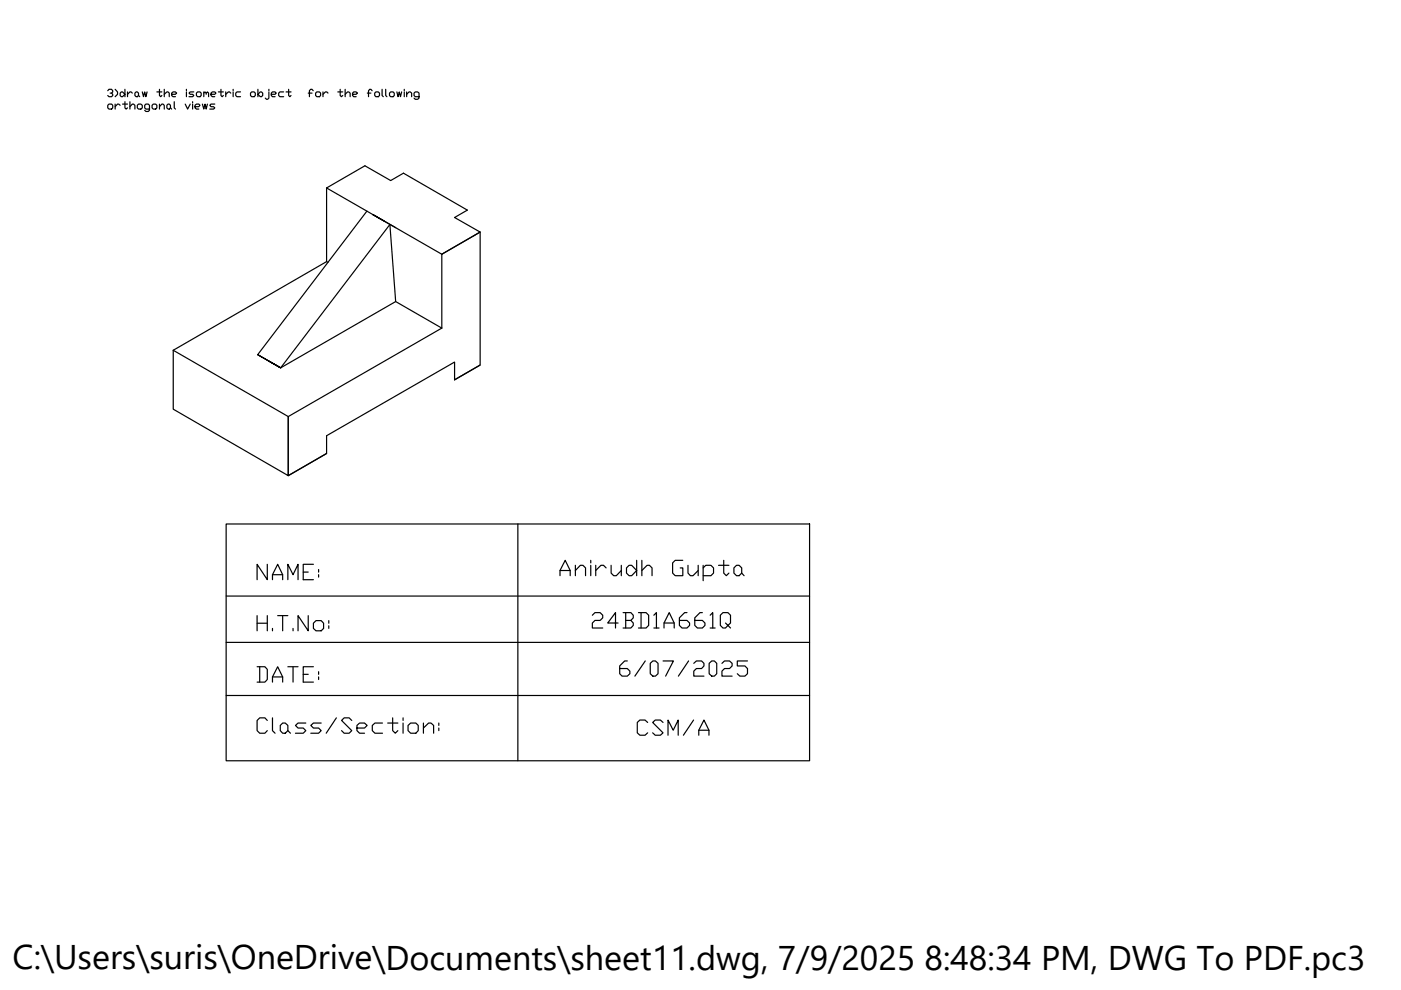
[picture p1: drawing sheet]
<svg xmlns="http://www.w3.org/2000/svg" width="297mm" height="210mm" viewBox="0 0 297 210" stroke-linecap="round" stroke-linejoin="round" font-family="sans-serif">
<!-- layer: 0 -->
<g fill="none" stroke="#000" stroke-width=".25">
<path d="M22.8 19.2l.3-.3h.6l.2 .3v.3l-.2 .2h-.3M23.7 19.7l.2 .3v.2l-.2 .3h-.6l-.3-.3M24.4 18.9l.5 .6v.5l-.5 .5M25.5 19.7l.2-.2h.3l.5 .5-.5 .5h-.3l-.2-.3zM26.5 18.9v1.6M27 19.5v1M28.1 19.7l-.3-.2h-.3l-.5 .5M28.6 19.7l.3-.2h.2l.3 .2v.5l-.3 .3h-.2l-.3-.3zM30.2 19.5l.2 1 .3-1 .2 1 .3-1M33.3 19.5h1M33.8 18.9v1.3l.3 .3 .2-.3M34.8 20l.6-.5h.2l.3 .2v.8"/>
<path d="M34.8 18.9v1.6M36.4 20h.8l.3-.3-.3-.2h-.5l-.3 .2v.5l.3 .3h.5M39.5 18.9v.3M39.5 19.5v1M41.1 19.5h-.8l-.2 .2 .2 .3h.5l.3 .2-.3 .3h-.7M41.6 19.7l.3-.2h.5l.3 .2v.5l-.3 .3h-.5l-.3-.3zM43.2 19.7l.3-.2 .2 .2v.3M43.2 19.5v1M43.7 19.7l.3-.2 .2 .2v.8M44.7 20h.8l.3-.3-.3-.2h-.5l-.3 .2v.5l.3 .3h.5M46.3 19.5h1.1M46.8 18.9v1.3l.3 .3 .3-.3"/>
<path d="M47.9 19.5v1M48.9 19.7l-.2-.2h-.3l-.5 .5M49.4 18.9v.3M49.4 19.5v1M51 19.5h-.8l-.2 .2v.5l.2 .3h.8M53.1 19.7l.3-.2h.5l.2 .2v.5l-.2 .3h-.5l-.3-.3zM54.7 20l.5-.5h.2l.3 .2v.5l-.3 .3h-.2zM54.7 18.9v1.6M57 19.5v1.3l-.2 .3h-.3l-.3-.3M57 18.9v.3M57.5 20h.8l.3-.3-.3-.2h-.5l-.3 .2v.5l.3 .3h.5M60.1 19.5h-.8l-.2 .2v.5l.2 .3h.8"/>
<path d="M60.6 19.5h1.1M61.2 18.9v1.3l.3 .3 .2-.3M65.3 19.7h.9M66.4 19.2l-.2-.3h-.3l-.3 .3v1.3M66.9 19.7l.3-.2h.5l.3 .2v.5l-.3 .3h-.5l-.3-.3zM68.5 19.5v1M69.5 19.7l-.2-.2h-.3l-.5 .5M71.6 19.5h1.1M72.1 18.9v1.3l.3 .3 .3-.3M73.2 20l.5-.5h.2l.3 .2v.8M73.2 18.9v1.6M74.7 20h.8l.3-.3-.3-.2h-.5l-.3 .2v.5l.3 .3h.5"/>
<path d="M77.9 19.7h.7M78.9 19.2l-.3-.3h-.2l-.3 .3v1.3M79.4 19.7l.3-.2h.5l.3 .2v.5l-.3 .3h-.5l-.3-.3zM81 18.9v1.3l.3 .3M81.8 18.9v1.3l.2 .3M82.6 19.7l.2-.2h.5l.3 .2v.5l-.3 .3h-.5l-.2-.3zM84.1 19.5l.3 1 .3-1 .2 1 .3-1M85.7 18.9v.3M85.7 19.5v1M86.2 20l.5-.5h.3l.3 .2v.8M86.2 19.5v1M23.1 22.1h.6l.2 .2v.6l-.2 .2h-.6l-.3-.2v-.6z"/>
<path d="M24.4 22.1v1M25.5 22.3l-.3-.2h-.3l-.5 .5M26 22.1h1M26.5 21.6v1.3l.2 .2 .3-.2M27.5 22.6l.6-.5h.2l.3 .2v.8M27.5 21.6v1.5M29.1 22.3l.3-.2h.5l.3 .2v.6l-.3 .2h-.5l-.3-.2zM29.4 20.2l.2 .3M31.7 23.1h-.8l-.2-.2v-.6l.2-.2h.5l.3 .2v1.1l-.3 .2h-.5l-.2-.2M32.2 22.3l.3-.2h.5l.3 .2v.6l-.3 .2h-.5l-.3-.2zM33.8 22.6l.5-.5h.3l.2 .2v.8M33.8 22.1v1"/>
<path d="M35.4 22.3l.2-.2h.3l.2 .2v.6l-.2 .2h-.3l-.2-.2zM36.1 22.9l.3 .2M36.9 21.6v1.3l.3 .2M39.3 22.1l.5 1 .5-1M40.8 21.6v.2M40.8 22.1v1M41.3 22.6h.8l.3-.3-.3-.2h-.5l-.3 .2v.6l.3 .2h.5M42.9 22.1l.3 1 .3-1 .2 1 .3-1M45.5 22.1h-.8l-.2 .2 .2 .3h.6l.2 .3-.2 .2h-.8M69.2 39.8l24.5 14.1 8.1-4.7v28.2l-5.4 3.1M69.2 39.8l8.2-4.6 5.4 3.1 2.7-1.6 13.6 7.8-2.7 1.6 5.4 3.1-8.1 4.7v15.7M69.2 39.8v15.7l-32.5 18.8"/>
<path d="M88.8 20.5h-.8l-.2-.3v-.5l.2-.2h.5l.3 .2v1.1l-.3 .3h-.5l-.2-.3M69.2 55.5l.3 .1M77.8 44.8l-23.2 30.4M81.5 46.9l-2.5-1.4 4.9 2.8M36.7 74.3v12.5l24.4 14.1v-12.6M36.7 74.3l24.4 14M57.1 76.6l2.4 1.4-4.9-2.8 4.9 2.8 23.2-30.4 1.2 16.3-24.4 14.1M83.9 63.9l9.8 5.7M93.7 69.6l-32.6 18.7M101.8 77.4l-5.4 3.1M69.2 96.2l-8.1 4.7M96.4 80.5v-3.7l-27.2 15.6v3.8l-8.1 4.7v-12.6"/>
<path d="M47.9 111.1h123.7v50.2h-123.7zM56.7 119.6v3.3l-2.2-3.3v3.3M66.4 119.6h-2.1v3.3h2.1M109.8 111.1v50.2M47.9 126.4h123.7M47.9 136.2h123.7M54.5 130.5v3.2M54.5 132.1h2.2M56.7 130.5v3.2M57.8 122.9v-1.1l1.1-2.2 1 2.2v1.1M57.8 121.8h2.1M57.8 133.2v.5"/>
<path d="M58.9 130.5h2.1M59.9 130.5v3.2M61 122.9v-3.3l1.1 2.2 1.1-2.2v3.3M62.1 133.2v.5M64.3 121.3h1M65.3 130.5v3.2l-2.1-3.2v3.2M66.4 132.1l.6-.5h1.1l.5 .5v1.1l-.5 .5h-1.1l-.6-.5zM67.5 120.7v.6M67.5 121.8v.6M69.7 131.6v.5M69.7 132.7v.5M47.9 147.5h123.7"/>
<path d="M54.5 141.4h1.7l.5 .5v2.2l-.5 .5h-1.7M55.1 141.4v3.2M56.7 152.8l-.5-.6h-1.1l-.6 .6v2.1l.6 .6h1.1l.5-.6M57.8 144.6v-1.1l1.1-2.1 1 2.1v1.1M57.8 152.2v2.7l.5 .6M57.8 143.5h2.1M59.4 153.8l.5-.5h.6l.5 .5v1.1l-.5 .6h-.6l-.5-.6zM61 141.4h2.2M61 154.9l.6 .6M62.1 141.4v3.2M64.3 143h1M64.8 153.3h-1.6l-.6 .5 .6 .6h1.1l.5 .5-.5 .6h-1.7"/>
<path d="M66.4 141.4h-2.1v3.2h2.1M67.5 142.4v.6M67.5 143.5v.6M68.1 153.3h-1.7l-.5 .5 .5 .6h1.1l.6 .5-.6 .6h-1.6M71.3 152.2l-2.1 3.3M74.6 152.8l-.6-.6h-1l-.6 .6 2.2 2.1-.6 .6h-1l-.6-.6M75.7 154.4h1.6l.5-.6-.5-.5h-1.1l-.5 .5v1.1l.5 .6h1.1M81.1 153.3h-1.6l-.6 .5v1.1l.6 .6h1.6M82.2 153.3h2.2M83.3 152.2v2.7l.5 .6 .6-.6M85.5 152.2v.6M85.5 153.3v2.2"/>
<path d="M86.5 153.8l.6-.5h1.1l.5 .5v1.1l-.5 .6h-1.1l-.6-.6zM89.8 154.4l1.1-1.1h.5l.5 .5v1.7M89.8 153.3v2.2M93 153.3v.5M93 154.4v.5"/>
</g>
<text font-size="7.9" x="117.8" y="124.2">Anirudh Gupta</text>
<text font-size="7.3" x="2.7" y="205.5">C:\Users\suris\OneDrive\Documents\sheet11.dwg, 7/9/2025 8:48:34 PM, DWG To PDF.pc3</text>
<g font-size="6.6">
<text x="124.5" y="134.4">24BD1A661Q</text>
<text x="130.5" y="144.6">6/07/2025</text>
<text x="134.1" y="157">CSM/A</text>
</g>
</svg>
